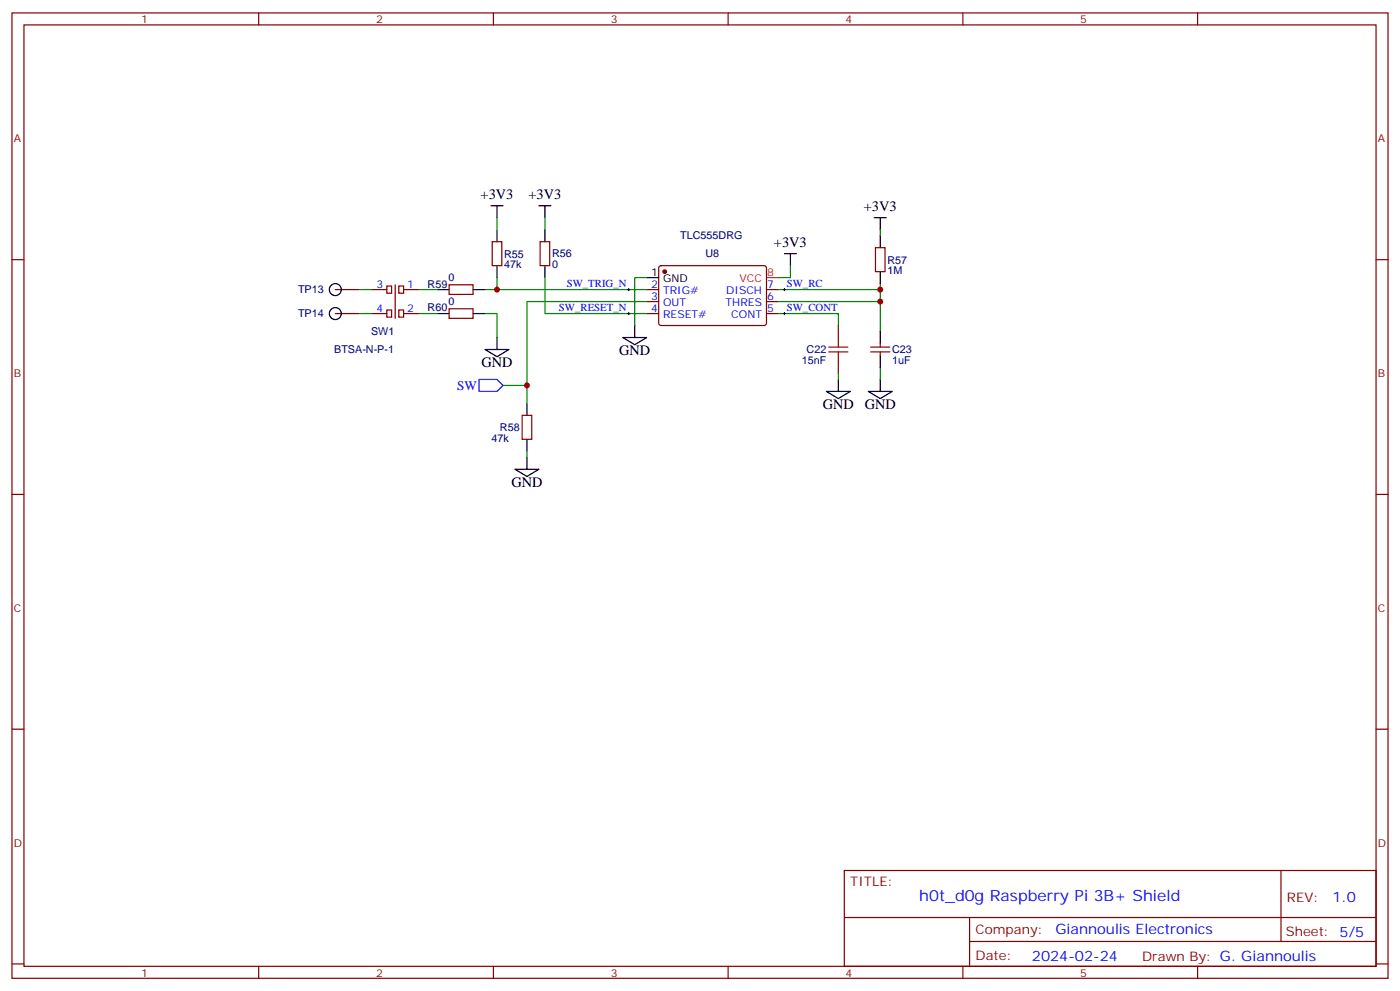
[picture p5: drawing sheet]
<svg xmlns="http://www.w3.org/2000/svg" width="412mm" height="292mm" viewBox="0 0 412 292" stroke-linecap="round" stroke-linejoin="round" font-family="sans-serif">
<g fill="none" stroke="#870000" stroke-width=".35">
<path d="M3.5 3.8h405.4v284.3h-405.4zM7.1 7.3h398.2v277.3h-398.2zM76.2 3.8v3.5M145.3 3.8v3.5M214.5 3.8v3.5M283.6 3.8v3.5M352.8 3.8v3.5M3.5 76.5h3.6M145 71.2h2.8v7h-2.8zM159.1 71.2h2.8v7h-2.8zM194.3 78.5l.4-.3 30.6 .1 .5 .7-.1 16.5-.6 .4-30.6-.1-.5-.6v-16.2zM257.9 73h2.8v7h-2.8z"/>
<path d="M405.3 76.5h3.6M98.8 85.3h7M98.8 92.4h7M109.4 85.3h4.5M109.4 92.4h4.5M113.9 84.2h1.5v2.2h-1.5zM113.9 91.3h1.5v2.1h-1.5zM116.4 83.9v9.9M117.5 91.3h1.4v2.1h-1.4zM117.5 84.2h1.4v2.2h-1.4zM118.9 85.3h4.6M118.9 92.4h4.6"/>
<path d="M132.3 83.9h7v2.8h-7zM132.3 90.9h7v2.9h-7zM190.5 85.3h3.5M190.5 88.8h3.5M190.5 92.4h3.5M225.8 85.3h3.5M225.8 88.8h3.5M225.8 92.4h3.5M246.9 95.9v3.5M246.9 106.5v3.5M256.5 103.6h5.6M256.5 102.2h5.6"/>
<path d="M259.3 101.2v1M259.3 103.6v1.1M153.8 122.3h2.8v7.1h-2.8zM3.5 145.6h3.6M405.3 145.6h3.6M3.5 214.8h3.6M405.3 214.8h3.6M248.7 256.4h156.6v28.2h-156.6zM377.3 256.4v20.9M248.7 270.2h156.5M285.6 277.3h119.6M285.6 270.2v14.2"/>
<path d="M3.5 283.9h3.6M76.2 284.6v3.5M145.3 284.6v3.5M214.5 284.6v3.5M283.6 284.6v3.5M352.8 284.6v3.5M405.3 283.9h3.6"/>
</g>
<circle cx="195.8" cy="80" r=".53" fill="#870000" stroke="#870000" stroke-width=".35"/>
<g fill="none" stroke="#000" stroke-width=".35">
<path d="M144.6 60.6h3.6M146.4 60.6v3.5M146.4 67.7v3.5M146.4 78.2v3.6M158.7 60.6h3.6M160.5 60.6v3.5M160.5 67.7v3.5M160.5 78.2v3.6M231.1 74.7h3.5M232.8 74.7v3.5M257.5 64.1h3.6M259.3 64.1v3.6"/>
<path d="M259.3 69.4v3.6M128.8 85.3h3.5M128.8 92.4h3.5M139.3 85.3h3.6M139.3 92.4h3.6M146.4 99.4v3.5M183.4 99.4h7.1l-3.5 2.1zM187 95.9v3.5M190.5 81.8h3.5M259.3 80v3.5M259.3 97.6v3.6M142.9 102.9h7l-3.5 2.2z"/>
<path d="M155.2 118.8v3.5M243.4 115.3h7.1l-3.6 2.1zM246.9 111.8v3.5M255.8 115.3h7l-3.5 2.1zM259.3 104.7v3.5M259.3 111.8v3.5M151.7 138.2h7l-3.5 2.1zM155.2 129.4v3.5M155.2 134.7v3.5"/>
<circle cx="98.8" cy="85.3" r="1.76"/>
<circle cx="98.8" cy="92.4" r="1.76"/>
</g>
<path d="M225.8 81.8h3.5" fill="none" stroke="#f00" stroke-width=".35"/>
<g fill="none" stroke="#008700" stroke-width=".35">
<path d="M146.4 64.1v3.6M160.5 64.1v3.6M232.8 78.2v3.6h-3.5M259.3 67.7v1.7M105.8 85.3h3.6M105.8 92.4h3.6M123.5 85.3h5.3M123.5 92.4h5.3M142.9 92.4h3.5v7M142.9 85.3h47.6M146.4 81.8v3.5M160.5 81.8v10.6h30"/>
<path d="M190.5 81.8h-3.5v14.1M190.5 88.8h-35.3v30M229.3 92.4h17.6v3.5M229.3 88.8h30M259.3 83.5v1.8h-30M259.3 85.3v12.3M148.2 113.5h7M246.9 110v1.8M259.3 108.2v3.6M155.2 132.9v1.8"/>
</g>
<path d="M246.9 99.4v2.8M244.1 103.6h5.7M244.1 102.2h5.7M246.9 103.6v2.9" fill="none" stroke="#a10000" stroke-width=".35"/>
<path d="M141.1 111.8h5.3l1.8 1.7-1.8 1.8h-5.3z" fill="none" stroke="#00f" stroke-width=".35"/>
<path d="M184.9 85.3h.7M184.9 92.4h.7M185.2 84.9v.8M185.2 92v.7M230.7 85.3h.7M230.7 92.4h.7M231.1 84.9v.8M231.1 92v.7" fill="none" stroke="#000" stroke-width=".29"/>
<g fill="#c00">
<circle cx="259.3" cy="85.3" r=".88"/>
<circle cx="259.3" cy="88.8" r=".88"/>
<circle cx="146.4" cy="85.3" r=".88"/>
<circle cx="155.2" cy="113.5" r=".88"/>
</g>
<text font-size="4.6" fill="#00f" x="270.8" y="265.4">h0t_d0g Raspberry Pi 3B+ Shield</text>
<g font-size="4.2">
<text x="141.6" y="58.5">+3V3</text>
<text x="155.7" y="58.5">+3V3</text>
<text x="254.5" y="62">+3V3</text>
<text x="228" y="72.6">+3V3</text>
<text x="182.4" y="104.7">GND</text>
<text x="141.8" y="108.2">GND</text>
<text x="242.4" y="120.6">GND</text>
<text x="254.7" y="120.6">GND</text>
<text x="150.6" y="143.5">GND</text>
</g>
<g font-size="4.2" fill="#00f">
<text x="392.5" y="265.7">1.0</text>
<text x="310.9" y="275.2">Giannoulis Electronics</text>
<text x="304" y="283">2024-02-24</text>
</g>
<text font-size="3.9" fill="#00f" x="134.6" y="114.8">SW</text>
<g font-size="3.9" fill="#800">
<text x="250.5" y="261">TITLE:</text>
<text x="379.1" y="265.7">REV:</text>
<text x="287.4" y="275.2">Company:</text>
<text x="378.7" y="275.8">Sheet: 5/5</text>
<text x="287.4" y="282.9">Date:</text>
<text x="336.4" y="282.9">Drawn By: G. Giannoulis</text>
</g>
<g font-size="3.2" fill="#800">
<text x="41.6" y="6.8">1</text>
<text x="110.8" y="6.8">2</text>
<text x="179.9" y="6.8">3</text>
<text x="249.1" y="6.8">4</text>
<text x="318.2" y="6.8">5</text>
<text x="4.1" y="41.9">A</text>
<text x="405.9" y="41.9">A</text>
<text x="4.1" y="111.1">B</text>
<text x="405.9" y="111.1">B</text>
<text x="4.1" y="180.2">C</text>
<text x="405.9" y="180.2">C</text>
<text x="4.1" y="249.3">D</text>
<text x="405.9" y="249.3">D</text>
<text x="41.6" y="287.6">1</text>
<text x="110.8" y="287.6">2</text>
<text x="179.9" y="287.6">3</text>
<text x="249.1" y="287.6">4</text>
<text x="318.2" y="287.6">5</text>
</g>
<g font-size="3.2" fill="#000080">
<text x="200.4" y="70.5">TLC555DRG</text>
<text x="148.5" y="75.9">R55</text>
<text x="162.6" y="75.8">R56</text>
<text x="207.8" y="75.8">U8</text>
<text x="261.4" y="77.7">R57</text>
<text x="132.2" y="82.8">0</text>
<text x="148.5" y="79">47k</text>
<text x="162.6" y="79">0</text>
<text x="261.4" y="80.8">1M</text>
<text x="87.8" y="86.4">TP13</text>
<text x="126" y="84.7">R59</text>
<text x="132.2" y="89.9">0</text>
<text x="87.8" y="93.5">TP14</text>
<text x="126" y="91.7">R60</text>
<text x="109.3" y="98.8">SW1</text>
<text x="98.4" y="104.1">BTSA-N-P-1</text>
<text x="236.2" y="107.3">15nF</text>
<text x="237.6" y="104.1">C22</text>
<text x="262.8" y="107.3">1uF</text>
<text x="262.8" y="104.1">C23</text>
<text x="144.8" y="130.2">47k</text>
<text x="147.3" y="127">R58</text>
</g>
<g font-size="3.2">
<text x="191.8" y="81.4">1</text>
<text x="195.3" y="83.2">GND</text>
</g>
<g font-size="3.2" fill="#f00">
<text x="217.9" y="83.2">VCC</text>
<text x="226" y="81.4">8</text>
</g>
<g font-size="3.2" fill="#00f">
<text x="110.9" y="84.9">3</text>
<text x="119.9" y="84.9">1</text>
<text x="166.9" y="84.4">SW_TRIG_N</text>
<text x="191.8" y="84.9">2</text>
<text x="191.8" y="88.5">3</text>
<text x="195.3" y="86.7">TRIG#</text>
<text x="213.9" y="86.7">DISCH</text>
<text x="226" y="88.5">6</text>
<text x="226" y="84.9">7</text>
<text x="231.8" y="84.4">SW_RC</text>
<text x="110.9" y="92">4</text>
<text x="119.9" y="92">2</text>
<text x="164.7" y="91.5">SW_RESET_N</text>
<text x="191.8" y="92">4</text>
<text x="195.3" y="90.2">OUT</text>
<text x="195.3" y="93.8">RESET#</text>
<text x="213.8" y="90.2">THRES</text>
<text x="215.4" y="93.8">CONT</text>
<text x="226" y="92">5</text>
<text x="231.8" y="91.5">SW_CONT</text>
</g>
</svg>
